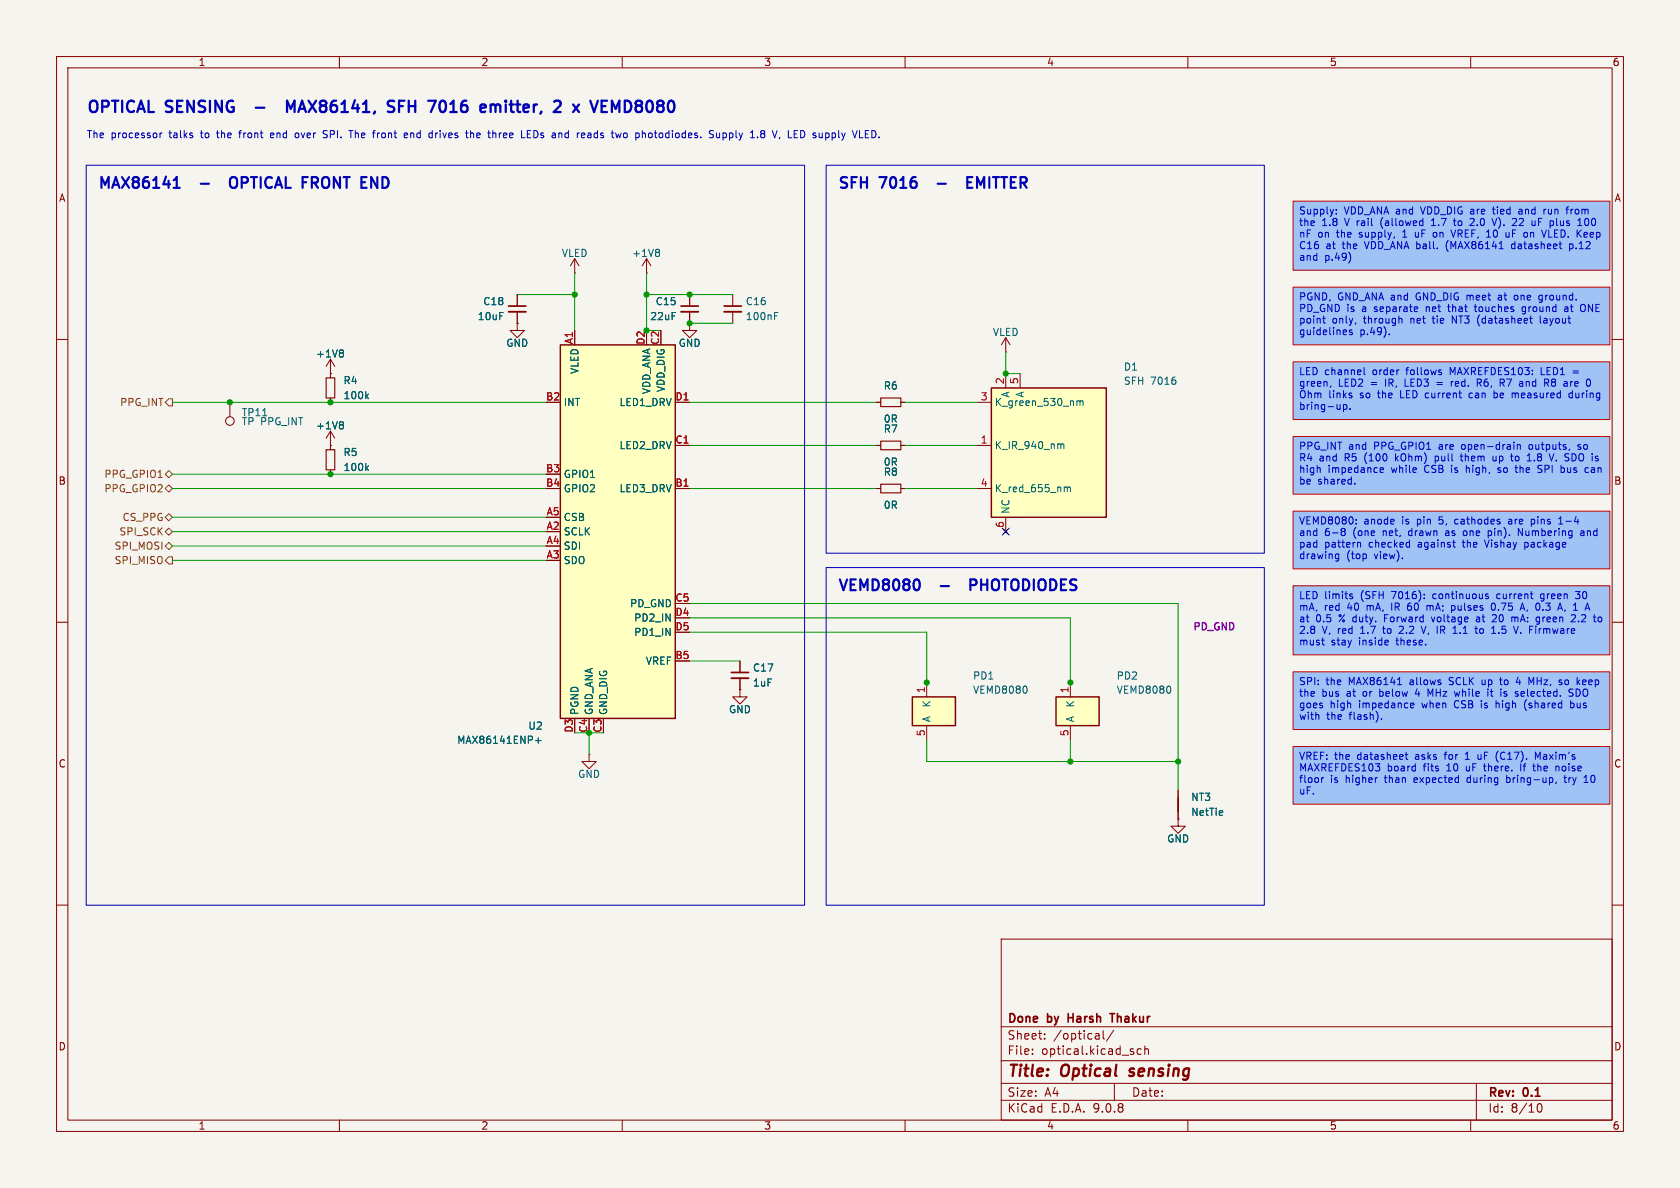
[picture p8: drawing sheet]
(kicad_sch
 (version 20250114)
 (generator "eeschema")
 (generator_version "9.0")
 (paper "A4")
 (title_block (title "Optical sensing") (rev "0.1") (company "Done by Harsh Thakur"))
 (lib_symbols
  (symbol "Connector:TestPoint"
  (pin_numbers (hide yes))
  (pin_names
   (offset 0.762) (hide yes))
  (exclude_from_sim no)
  (in_bom yes)
  (on_board yes)
  (property "Reference" "TP" (at 0 6.858 0) (effects (font (size 1.27 1.27))))
  (property "Value" "TestPoint" (at 0 5.08 0) (effects (font (size 1.27 1.27))))
  (property "Footprint" "" (at 5.08 0 0) (effects (font (size 1.27 1.27)) (hide yes)))
  (property "Datasheet" "~" (at 5.08 0 0) (effects (font (size 1.27 1.27)) (hide yes)))
  (property "Description" "test point" (at 0 0 0) (effects (font (size 1.27 1.27)) (hide yes)))
  (symbol "TestPoint_0_1"
   (circle (center 0 3.302) (radius 0.762) (stroke (width 0) (type default)) (fill (type none))))
  (symbol "TestPoint_1_1"
   (pin passive line (at 0 0 90) (length 2.54) (name "1" (effects (font (size 1.27 1.27)))) (number "1" (effects (font (size 1.27 1.27))))))
  (embedded_fonts no))
  (symbol "Device:C_Small"
  (pin_numbers (hide yes))
  (pin_names
   (offset 0.254) (hide yes))
  (exclude_from_sim no)
  (in_bom yes)
  (on_board yes)
  (property "Reference" "C" (at 0.254 1.778 0) (effects (font (size 1.27 1.27)) (justify left)))
  (property "Value" "C_Small" (at 0.254 -2.032 0) (effects (font (size 1.27 1.27)) (justify left)))
  (property "Footprint" "" (at 0 0 0) (effects (font (size 1.27 1.27)) (hide yes)))
  (property "Datasheet" "~" (at 0 0 0) (effects (font (size 1.27 1.27)) (hide yes)))
  (property "Description" "Unpolarized capacitor, small symbol" (at 0 0 0) (effects (font (size 1.27 1.27)) (hide yes)))
  (symbol "C_Small_0_1"
   (polyline (pts (xy -1.524 0.508) (xy 1.524 0.508)) (stroke (width 0.3048) (type default)) (fill (type none)))
   (polyline (pts (xy -1.524 -0.508) (xy 1.524 -0.508)) (stroke (width 0.3302) (type default)) (fill (type none))))
  (symbol "C_Small_1_1"
   (pin passive line (at 0 2.54 270) (length 2.032) (name "~" (effects (font (size 1.27 1.27)))) (number "1" (effects (font (size 1.27 1.27)))))
   (pin passive line (at 0 -2.54 90) (length 2.032) (name "~" (effects (font (size 1.27 1.27)))) (number "2" (effects (font (size 1.27 1.27))))))
  (embedded_fonts no))
  (symbol "Device:NetTie_2"
  (pin_numbers (hide yes))
  (pin_names
   (offset 0) (hide yes))
  (exclude_from_sim no)
  (in_bom no)
  (on_board yes)
  (property "Reference" "NT" (at 0 1.27 0) (effects (font (size 1.27 1.27))))
  (property "Value" "NetTie_2" (at 0 -1.27 0) (effects (font (size 1.27 1.27))))
  (property "Footprint" "" (at 0 0 0) (effects (font (size 1.27 1.27)) (hide yes)))
  (property "Datasheet" "~" (at 0 0 0) (effects (font (size 1.27 1.27)) (hide yes)))
  (property "Description" "Net tie, 2 pins" (at 0 0 0) (effects (font (size 1.27 1.27)) (hide yes)))
  (symbol "NetTie_2_0_1"
   (polyline (pts (xy -1.27 0) (xy 1.27 0)) (stroke (width 0.254) (type default)) (fill (type none))))
  (symbol "NetTie_2_1_1"
   (pin passive line (at -2.54 0 0) (length 2.54) (name "1" (effects (font (size 1.27 1.27)))) (number "1" (effects (font (size 1.27 1.27)))))
   (pin passive line (at 2.54 0 180) (length 2.54) (name "2" (effects (font (size 1.27 1.27)))) (number "2" (effects (font (size 1.27 1.27))))))
  (embedded_fonts no))
  (symbol "Device:R_Small"
  (pin_numbers (hide yes))
  (pin_names
   (offset 0.254) (hide yes))
  (exclude_from_sim no)
  (in_bom yes)
  (on_board yes)
  (property "Reference" "R" (at 0 0 90) (effects (font (size 1.016 1.016))))
  (property "Value" "R_Small" (at 1.778 0 90) (effects (font (size 1.27 1.27))))
  (property "Footprint" "" (at 0 0 0) (effects (font (size 1.27 1.27)) (hide yes)))
  (property "Datasheet" "~" (at 0 0 0) (effects (font (size 1.27 1.27)) (hide yes)))
  (property "Description" "Resistor, small symbol" (at 0 0 0) (effects (font (size 1.27 1.27)) (hide yes)))
  (symbol "R_Small_0_1"
   (rectangle (start -0.762 1.778) (end 0.762 -1.778) (stroke (width 0.2032) (type default)) (fill (type none))))
  (symbol "R_Small_1_1"
   (pin passive line (at 0 2.54 270) (length 0.762) (name "~" (effects (font (size 1.27 1.27)))) (number "1" (effects (font (size 1.27 1.27)))))
   (pin passive line (at 0 -2.54 90) (length 0.762) (name "~" (effects (font (size 1.27 1.27)))) (number "2" (effects (font (size 1.27 1.27))))))
  (embedded_fonts no))
  (symbol "power:+1V8"
  (power)
  (pin_numbers (hide yes))
  (pin_names
   (offset 0) (hide yes))
  (exclude_from_sim no)
  (in_bom yes)
  (on_board yes)
  (property "Reference" "#PWR" (at 0 -3.81 0) (effects (font (size 1.27 1.27)) (hide yes)))
  (property "Value" "+1V8" (at 0 3.556 0) (effects (font (size 1.27 1.27))))
  (property "Footprint" "" (at 0 0 0) (effects (font (size 1.27 1.27)) (hide yes)))
  (property "Datasheet" "" (at 0 0 0) (effects (font (size 1.27 1.27)) (hide yes)))
  (property "Description" "Power symbol creates a global label with name \"+1V8\"" (at 0 0 0) (effects (font (size 1.27 1.27)) (hide yes)))
  (symbol "+1V8_0_1"
   (polyline (pts (xy -0.762 1.27) (xy 0 2.54)) (stroke (width 0) (type default)) (fill (type none)))
   (polyline (pts (xy 0 2.54) (xy 0.762 1.27)) (stroke (width 0) (type default)) (fill (type none)))
   (polyline (pts (xy 0 0) (xy 0 2.54)) (stroke (width 0) (type default)) (fill (type none))))
  (symbol "+1V8_1_1"
   (pin power_in line (at 0 0 90) (length 0) (name "~" (effects (font (size 1.27 1.27)))) (number "1" (effects (font (size 1.27 1.27))))))
  (embedded_fonts no))
  (symbol "power:+3V3"
  (power)
  (pin_numbers (hide yes))
  (pin_names
   (offset 0) (hide yes))
  (exclude_from_sim no)
  (in_bom yes)
  (on_board yes)
  (property "Reference" "#PWR" (at 0 -3.81 0) (effects (font (size 1.27 1.27)) (hide yes)))
  (property "Value" "+3V3" (at 0 3.556 0) (effects (font (size 1.27 1.27))))
  (property "Footprint" "" (at 0 0 0) (effects (font (size 1.27 1.27)) (hide yes)))
  (property "Datasheet" "" (at 0 0 0) (effects (font (size 1.27 1.27)) (hide yes)))
  (property "Description" "Power symbol creates a global label with name \"+3V3\"" (at 0 0 0) (effects (font (size 1.27 1.27)) (hide yes)))
  (symbol "+3V3_0_1"
   (polyline (pts (xy -0.762 1.27) (xy 0 2.54)) (stroke (width 0) (type default)) (fill (type none)))
   (polyline (pts (xy 0 2.54) (xy 0.762 1.27)) (stroke (width 0) (type default)) (fill (type none)))
   (polyline (pts (xy 0 0) (xy 0 2.54)) (stroke (width 0) (type default)) (fill (type none))))
  (symbol "+3V3_1_1"
   (pin power_in line (at 0 0 90) (length 0) (name "~" (effects (font (size 1.27 1.27)))) (number "1" (effects (font (size 1.27 1.27))))))
  (embedded_fonts no))
  (symbol "power:GND"
  (power)
  (pin_numbers (hide yes))
  (pin_names
   (offset 0) (hide yes))
  (exclude_from_sim no)
  (in_bom yes)
  (on_board yes)
  (property "Reference" "#PWR" (at 0 -6.35 0) (effects (font (size 1.27 1.27)) (hide yes)))
  (property "Value" "GND" (at 0 -3.81 0) (effects (font (size 1.27 1.27))))
  (property "Footprint" "" (at 0 0 0) (effects (font (size 1.27 1.27)) (hide yes)))
  (property "Datasheet" "" (at 0 0 0) (effects (font (size 1.27 1.27)) (hide yes)))
  (property "Description" "Power symbol creates a global label with name \"GND\" , ground" (at 0 0 0) (effects (font (size 1.27 1.27)) (hide yes)))
  (symbol "GND_0_1"
   (polyline (pts (xy 0 0) (xy 0 -1.27) (xy 1.27 -1.27) (xy 0 -2.54) (xy -1.27 -1.27) (xy 0 -1.27)) (stroke (width 0) (type default)) (fill (type none))))
  (symbol "GND_1_1"
   (pin power_in line (at 0 0 270) (length 0) (name "~" (effects (font (size 1.27 1.27)))) (number "1" (effects (font (size 1.27 1.27))))))
  (embedded_fonts no))
  (symbol "smartwatch:MAX86141"
  (exclude_from_sim no)
  (in_bom yes)
  (on_board yes)
  (property "Reference" "U" (at 0 0 0) (effects (font (size 1.27 1.27))))
  (property "Value" "MAX86141" (at 0 -2.54 0) (effects (font (size 1.27 1.27))))
  (property "Footprint" "smartwatch:MAX86141_WLP-20_2.048x1.848mm_P0.4mm" (at 0 0 0) (effects (font (size 1.27 1.27)) (hide yes)))
  (property "Datasheet" "hardware/datasheets/MAX86141_rev5.pdf" (at 0 0 0) (effects (font (size 1.27 1.27)) (hide yes)))
  (property "Description" "ADI MAX86141 two-channel optical AFE, 20-bump WLP 5x4, 0.4 mm pitch. Rev 5 pin table." (at 0 0 0) (effects (font (size 1.27 1.27)) (hide yes)))
  (symbol "MAX86141_1_1"
   (rectangle (start -10.16 33.02) (end 10.16 -33.02) (stroke (width 0.254) (type default)) (fill (type background)))
   (pin open_collector line (at -12.70 22.86 0) (length 2.54) (name "INT" (effects (font (size 1.27 1.27)))) (number "B2" (effects (font (size 1.27 1.27)))))
   (pin bidirectional line (at -12.70 10.16 0) (length 2.54) (name "GPIO1" (effects (font (size 1.27 1.27)))) (number "B3" (effects (font (size 1.27 1.27)))))
   (pin bidirectional line (at -12.70 7.62 0) (length 2.54) (name "GPIO2" (effects (font (size 1.27 1.27)))) (number "B4" (effects (font (size 1.27 1.27)))))
   (pin input line (at -12.70 2.54 0) (length 2.54) (name "CSB" (effects (font (size 1.27 1.27)))) (number "A5" (effects (font (size 1.27 1.27)))))
   (pin input line (at -12.70 -0.00 0) (length 2.54) (name "SCLK" (effects (font (size 1.27 1.27)))) (number "A2" (effects (font (size 1.27 1.27)))))
   (pin input line (at -12.70 -2.54 0) (length 2.54) (name "SDI" (effects (font (size 1.27 1.27)))) (number "A4" (effects (font (size 1.27 1.27)))))
   (pin tri_state line (at -12.70 -5.08 0) (length 2.54) (name "SDO" (effects (font (size 1.27 1.27)))) (number "A3" (effects (font (size 1.27 1.27)))))
   (pin passive line (at 12.70 22.86 180) (length 2.54) (name "LED1_DRV" (effects (font (size 1.27 1.27)))) (number "D1" (effects (font (size 1.27 1.27)))))
   (pin passive line (at 12.70 15.24 180) (length 2.54) (name "LED2_DRV" (effects (font (size 1.27 1.27)))) (number "C1" (effects (font (size 1.27 1.27)))))
   (pin passive line (at 12.70 7.62 180) (length 2.54) (name "LED3_DRV" (effects (font (size 1.27 1.27)))) (number "B1" (effects (font (size 1.27 1.27)))))
   (pin passive line (at 12.70 -12.70 180) (length 2.54) (name "PD_GND" (effects (font (size 1.27 1.27)))) (number "C5" (effects (font (size 1.27 1.27)))))
   (pin passive line (at 12.70 -15.24 180) (length 2.54) (name "PD2_IN" (effects (font (size 1.27 1.27)))) (number "D4" (effects (font (size 1.27 1.27)))))
   (pin passive line (at 12.70 -17.78 180) (length 2.54) (name "PD1_IN" (effects (font (size 1.27 1.27)))) (number "D5" (effects (font (size 1.27 1.27)))))
   (pin passive line (at 12.70 -22.86 180) (length 2.54) (name "VREF" (effects (font (size 1.27 1.27)))) (number "B5" (effects (font (size 1.27 1.27)))))
   (pin power_in line (at -7.62 35.56 270) (length 2.54) (name "VLED" (effects (font (size 1.27 1.27)))) (number "A1" (effects (font (size 1.27 1.27)))))
   (pin power_in line (at 5.08 35.56 270) (length 2.54) (name "VDD_ANA" (effects (font (size 1.27 1.27)))) (number "D2" (effects (font (size 1.27 1.27)))))
   (pin power_in line (at 7.62 35.56 270) (length 2.54) (name "VDD_DIG" (effects (font (size 1.27 1.27)))) (number "C2" (effects (font (size 1.27 1.27)))))
   (pin power_in line (at -7.62 -35.56 90) (length 2.54) (name "PGND" (effects (font (size 1.27 1.27)))) (number "D3" (effects (font (size 1.27 1.27)))))
   (pin power_in line (at -5.08 -35.56 90) (length 2.54) (name "GND_ANA" (effects (font (size 1.27 1.27)))) (number "C4" (effects (font (size 1.27 1.27)))))
   (pin power_in line (at -2.54 -35.56 90) (length 2.54) (name "GND_DIG" (effects (font (size 1.27 1.27)))) (number "C3" (effects (font (size 1.27 1.27))))))
  (embedded_fonts no))

  (symbol "smartwatch:SFH7016"
  (exclude_from_sim no)
  (in_bom yes)
  (on_board yes)
  (property "Reference" "D" (at 0 0 0) (effects (font (size 1.27 1.27))))
  (property "Value" "SFH7016" (at 0 -2.54 0) (effects (font (size 1.27 1.27))))
  (property "Footprint" "smartwatch:SFH7016_1.85x1.65mm" (at 0 0 0) (effects (font (size 1.27 1.27)) (hide yes)))
  (property "Datasheet" "hardware/datasheets/SFH7016.pdf" (at 0 0 0) (effects (font (size 1.27 1.27)) (hide yes)))
  (property "Description" "ams OSRAM SFH 7016 green/red/IR emitter. Pin table p.14." (at 0 0 0) (effects (font (size 1.27 1.27)) (hide yes)))
  (symbol "SFH7016_1_1"
   (rectangle (start -10.16 11.43) (end 10.16 -11.43) (stroke (width 0.254) (type default)) (fill (type background)))
   (pin passive line (at -12.70 8.89 0) (length 2.54) (name "K green 530 nm" (effects (font (size 1.27 1.27)))) (number "3" (effects (font (size 1.27 1.27)))))
   (pin passive line (at -12.70 1.27 0) (length 2.54) (name "K IR 940 nm" (effects (font (size 1.27 1.27)))) (number "1" (effects (font (size 1.27 1.27)))))
   (pin passive line (at -12.70 -6.35 0) (length 2.54) (name "K red 655 nm" (effects (font (size 1.27 1.27)))) (number "4" (effects (font (size 1.27 1.27)))))
   (pin passive line (at -7.62 13.97 270) (length 2.54) (name "A" (effects (font (size 1.27 1.27)))) (number "2" (effects (font (size 1.27 1.27)))))
   (pin passive line (at -5.08 13.97 270) (length 2.54) (name "A" (effects (font (size 1.27 1.27)))) (number "5" (effects (font (size 1.27 1.27)))))
   (pin no_connect line (at -7.62 -13.97 90) (length 2.54) (name "NC" (effects (font (size 1.27 1.27)))) (number "6" (effects (font (size 1.27 1.27))))))
  (embedded_fonts no))

  (symbol "smartwatch:VEMD8080"
  (exclude_from_sim no)
  (in_bom yes)
  (on_board yes)
  (property "Reference" "PD" (at 0 0 0) (effects (font (size 1.27 1.27))))
  (property "Value" "VEMD8080" (at 0 -2.54 0) (effects (font (size 1.27 1.27))))
  (property "Footprint" "smartwatch:VEMD8080_4.8x2.5mm" (at 0 0 0) (effects (font (size 1.27 1.27)) (hide yes)))
  (property "Datasheet" "hardware/datasheets/VEMD8080.pdf" (at 0 0 0) (effects (font (size 1.27 1.27)) (hide yes)))
  (property "Description" "Vishay VEMD8080 PIN photodiode. Pin 5 anode; the seven cathode pads 1-4 and 6-8 are one net and are drawn as one pin." (at 0 0 0) (effects (font (size 1.27 1.27)) (hide yes)))
  (symbol "VEMD8080_1_1"
   (rectangle (start -3.81 2.54) (end 3.81 -2.54) (stroke (width 0.254) (type default)) (fill (type background)))
   (pin passive line (at -1.27 5.08 270) (length 2.54) (name "K" (effects (font (size 1.27 1.27)))) (number "1" (effects (font (size 1.27 1.27)))))
   (pin passive line (at -1.27 5.08 270) (length 2.54) (hide yes) (name "K" (effects (font (size 1.27 1.27)))) (number "2" (effects (font (size 1.27 1.27)))))
   (pin passive line (at -1.27 5.08 270) (length 2.54) (hide yes) (name "K" (effects (font (size 1.27 1.27)))) (number "3" (effects (font (size 1.27 1.27)))))
   (pin passive line (at -1.27 5.08 270) (length 2.54) (hide yes) (name "K" (effects (font (size 1.27 1.27)))) (number "4" (effects (font (size 1.27 1.27)))))
   (pin passive line (at -1.27 5.08 270) (length 2.54) (hide yes) (name "K" (effects (font (size 1.27 1.27)))) (number "6" (effects (font (size 1.27 1.27)))))
   (pin passive line (at -1.27 5.08 270) (length 2.54) (hide yes) (name "K" (effects (font (size 1.27 1.27)))) (number "7" (effects (font (size 1.27 1.27)))))
   (pin passive line (at -1.27 5.08 270) (length 2.54) (hide yes) (name "K" (effects (font (size 1.27 1.27)))) (number "8" (effects (font (size 1.27 1.27)))))
   (pin passive line (at -1.27 -5.08 90) (length 2.54) (name "A" (effects (font (size 1.27 1.27)))) (number "5" (effects (font (size 1.27 1.27))))))
  (embedded_fonts no)))
 (text "OPTICAL SENSING  -  MAX86141, SFH 7016 emitter, 2 x VEMD8080" (exclude_from_sim no) (at 15.24 20.32 0) (effects (font (size 2.0 2.0) bold (color 0 0 180 1)) (justify left bottom)))
 (text "The processor talks to the front end over SPI. The front end drives the three LEDs and reads two photodiodes. Supply 1.8 V, LED supply VLED." (exclude_from_sim no) (at 15.24 24.765 0) (effects (font (size 1.27 1.27) (color 0 0 180 1)) (justify left bottom)))
 (symbol (lib_id "smartwatch:MAX86141") (at 109.22 93.98 0) (unit 1) (exclude_from_sim no) (in_bom yes) (on_board yes) (dnp no)
  (property "Reference" "U2" (at 96.06 127.6 0) (effects (font (size 1.27 1.27)) (justify right top)))
  (property "Value" "MAX86141ENP+" (at 96.06 130.1 0) (effects (font (size 1.27 1.27)) (justify right top)))
  (property "Footprint" "smartwatch:MAX86141_WLP-20_2.048x1.848mm_P0.4mm" (at 109.22 93.98 0) (effects (font (size 1.27 1.27)) (hide yes)))
  (property "Datasheet" "hardware/datasheets/MAX86141_rev5.pdf" (at 109.22 93.98 0) (effects (font (size 1.27 1.27)) (hide yes)))
  (pin "A1")
  (pin "A2")
  (pin "A3")
  (pin "A4")
  (pin "A5")
  (pin "B1")
  (pin "B2")
  (pin "B3")
  (pin "B4")
  (pin "B5")
  (pin "C1")
  (pin "C2")
  (pin "C3")
  (pin "C4")
  (pin "C5")
  (pin "D1")
  (pin "D2")
  (pin "D3")
  (pin "D4")
  (pin "D5"))
 (rectangle (start 15.24 29.21) (end 142.24 160.02) (stroke (width 0.1524) (type solid) (color 0 0 180 1)) (fill (type none)))
 (text "MAX86141  -  OPTICAL FRONT END" (exclude_from_sim no) (at 17.24 33.71 0) (effects (font (size 1.9 1.9) bold (color 0 0 180 1)) (justify left bottom)))
 (rectangle (start 146.05 29.21) (end 223.52 97.79) (stroke (width 0.1524) (type solid) (color 0 0 180 1)) (fill (type none)))
 (text "SFH 7016  -  EMITTER" (exclude_from_sim no) (at 148.05 33.71 0) (effects (font (size 1.9 1.9) bold (color 0 0 180 1)) (justify left bottom)))
 (rectangle (start 146.05 100.33) (end 223.52 160.02) (stroke (width 0.1524) (type solid) (color 0 0 180 1)) (fill (type none)))
 (text "VEMD8080  -  PHOTODIODES" (exclude_from_sim no) (at 148.05 104.83 0) (effects (font (size 1.9 1.9) bold (color 0 0 180 1)) (justify left bottom)))
 (symbol (lib_id "power:+3V3") (at 101.6 48.26 0) (unit 1) (exclude_from_sim no) (in_bom no) (on_board no) (dnp no)
  (property "Reference" "#PWR46" (at 101.6 48.26 0) (effects (font (size 1.27 1.27)) (hide yes)))
  (property "Value" "VLED" (at 101.6 44.76 0) (effects (font (size 1.27 1.27))))
  (property "Footprint" "" (at 101.6 48.26 0) (effects (font (size 1.27 1.27)) (hide yes)))
  (property "Datasheet" "" (at 101.6 48.26 0) (effects (font (size 1.27 1.27)) (hide yes)))
  (pin "1"))
 (symbol (lib_id "Device:C_Small") (at 91.44 54.61 0) (unit 1) (exclude_from_sim no) (in_bom yes) (on_board yes) (dnp no)
  (property "Reference" "C18" (at 89.24 54.01 0) (effects (font (size 1.27 1.27)) (justify right bottom)))
  (property "Value" "10uF" (at 89.24 55.21 0) (effects (font (size 1.27 1.27)) (justify right top)))
  (property "Footprint" "Capacitor_SMD:C_0603_1608Metric" (at 91.44 54.61 0) (effects (font (size 1.27 1.27)) (hide yes)))
  (property "Datasheet" "~" (at 91.44 54.61 0) (effects (font (size 1.27 1.27)) (hide yes)))
  (property "Spec" "10V X5R (VLED up to 5.5 V)" (at 91.44 54.61 0) (effects (font (size 1.27 1.27)) (hide yes)))
  (property "Source" "MAX86141 DS Rev 5 p.12" (at 91.44 54.61 0) (effects (font (size 1.27 1.27)) (hide yes)))
  (pin "1")
  (pin "2"))
 (symbol (lib_id "power:GND") (at 91.44 57.15 0) (unit 1) (exclude_from_sim no) (in_bom no) (on_board no) (dnp no)
  (property "Reference" "#PWR47" (at 91.44 57.15 0) (effects (font (size 1.27 1.27)) (hide yes)))
  (property "Value" "GND" (at 91.44 60.65 0) (effects (font (size 1.27 1.27))))
  (property "Footprint" "" (at 91.44 57.15 0) (effects (font (size 1.27 1.27)) (hide yes)))
  (property "Datasheet" "" (at 91.44 57.15 0) (effects (font (size 1.27 1.27)) (hide yes)))
  (pin "1"))
 (symbol (lib_id "power:+1V8") (at 114.3 48.26 0) (unit 1) (exclude_from_sim no) (in_bom no) (on_board no) (dnp no)
  (property "Reference" "#PWR48" (at 114.3 48.26 0) (effects (font (size 1.27 1.27)) (hide yes)))
  (property "Value" "+1V8" (at 114.3 44.76 0) (effects (font (size 1.27 1.27))))
  (property "Footprint" "" (at 114.3 48.26 0) (effects (font (size 1.27 1.27)) (hide yes)))
  (property "Datasheet" "" (at 114.3 48.26 0) (effects (font (size 1.27 1.27)) (hide yes)))
  (pin "1"))
 (symbol (lib_id "Device:C_Small") (at 121.92 54.61 0) (unit 1) (exclude_from_sim no) (in_bom yes) (on_board yes) (dnp no)
  (property "Reference" "C15" (at 119.72 54.01 0) (effects (font (size 1.27 1.27)) (justify right bottom)))
  (property "Value" "22uF" (at 119.72 55.21 0) (effects (font (size 1.27 1.27)) (justify right top)))
  (property "Footprint" "Capacitor_SMD:C_0402_1005Metric" (at 121.92 54.61 0) (effects (font (size 1.27 1.27)) (hide yes)))
  (property "Datasheet" "~" (at 121.92 54.61 0) (effects (font (size 1.27 1.27)) (hide yes)))
  (property "Spec" "6.3V or higher, effective ~10 uF" (at 121.92 54.61 0) (effects (font (size 1.27 1.27)) (hide yes)))
  (property "Source" "MAX86141 DS Rev 5 p.49" (at 121.92 54.61 0) (effects (font (size 1.27 1.27)) (hide yes)))
  (pin "1")
  (pin "2"))
 (symbol (lib_id "Device:C_Small") (at 129.54 54.61 0) (unit 1) (exclude_from_sim no) (in_bom yes) (on_board yes) (dnp no)
  (property "Reference" "C16" (at 131.74 54.01 0) (effects (font (size 1.27 1.27)) (justify left bottom)))
  (property "Value" "100nF" (at 131.74 55.21 0) (effects (font (size 1.27 1.27)) (justify left top)))
  (property "Footprint" "Capacitor_SMD:C_0201_0603Metric" (at 129.54 54.61 0) (effects (font (size 1.27 1.27)) (hide yes)))
  (property "Datasheet" "~" (at 129.54 54.61 0) (effects (font (size 1.27 1.27)) (hide yes)))
  (property "Spec" "at the VDD_ANA ball" (at 129.54 54.61 0) (effects (font (size 1.27 1.27)) (hide yes)))
  (property "Source" "MAX86141 DS Rev 5 p.12" (at 129.54 54.61 0) (effects (font (size 1.27 1.27)) (hide yes)))
  (pin "1")
  (pin "2"))
 (symbol (lib_id "power:GND") (at 121.92 57.15 0) (unit 1) (exclude_from_sim no) (in_bom no) (on_board no) (dnp no)
  (property "Reference" "#PWR49" (at 121.92 57.15 0) (effects (font (size 1.27 1.27)) (hide yes)))
  (property "Value" "GND" (at 121.92 60.65 0) (effects (font (size 1.27 1.27))))
  (property "Footprint" "" (at 121.92 57.15 0) (effects (font (size 1.27 1.27)) (hide yes)))
  (property "Datasheet" "" (at 121.92 57.15 0) (effects (font (size 1.27 1.27)) (hide yes)))
  (pin "1"))
 (symbol (lib_id "power:GND") (at 104.14 133.35 0) (unit 1) (exclude_from_sim no) (in_bom no) (on_board no) (dnp no)
  (property "Reference" "#PWR50" (at 104.14 133.35 0) (effects (font (size 1.27 1.27)) (hide yes)))
  (property "Value" "GND" (at 104.14 136.85 0) (effects (font (size 1.27 1.27))))
  (property "Footprint" "" (at 104.14 133.35 0) (effects (font (size 1.27 1.27)) (hide yes)))
  (property "Datasheet" "" (at 104.14 133.35 0) (effects (font (size 1.27 1.27)) (hide yes)))
  (pin "1"))
 (hierarchical_label "PPG_INT" (shape output) (at 30.48 71.12 180) (effects (font (size 1.27 1.27)) (justify right)))
 (symbol (lib_id "Device:R_Small") (at 58.42 68.58 0) (unit 1) (exclude_from_sim no) (in_bom yes) (on_board yes) (dnp no)
  (property "Reference" "R4" (at 60.62 67.98 0) (effects (font (size 1.27 1.27)) (justify left bottom)))
  (property "Value" "100k" (at 60.62 69.18 0) (effects (font (size 1.27 1.27)) (justify left top)))
  (property "Footprint" "Resistor_SMD:R_0201_0603Metric" (at 58.42 68.58 0) (effects (font (size 1.27 1.27)) (hide yes)))
  (property "Datasheet" "~" (at 58.42 68.58 0) (effects (font (size 1.27 1.27)) (hide yes)))
  (property "Spec" "pull-up" (at 58.42 68.58 0) (effects (font (size 1.27 1.27)) (hide yes)))
  (property "Source" "MAXREFDES103 R12" (at 58.42 68.58 0) (effects (font (size 1.27 1.27)) (hide yes)))
  (pin "1")
  (pin "2"))
 (symbol (lib_id "power:+1V8") (at 58.42 66.04 0) (unit 1) (exclude_from_sim no) (in_bom no) (on_board no) (dnp no)
  (property "Reference" "#PWR51" (at 58.42 66.04 0) (effects (font (size 1.27 1.27)) (hide yes)))
  (property "Value" "+1V8" (at 58.42 62.54 0) (effects (font (size 1.27 1.27))))
  (property "Footprint" "" (at 58.42 66.04 0) (effects (font (size 1.27 1.27)) (hide yes)))
  (property "Datasheet" "" (at 58.42 66.04 0) (effects (font (size 1.27 1.27)) (hide yes)))
  (pin "1"))
 (hierarchical_label "PPG_GPIO1" (shape bidirectional) (at 30.48 83.82 180) (effects (font (size 1.27 1.27)) (justify right)))
 (symbol (lib_id "Device:R_Small") (at 58.42 81.28 0) (unit 1) (exclude_from_sim no) (in_bom yes) (on_board yes) (dnp no)
  (property "Reference" "R5" (at 60.62 80.68 0) (effects (font (size 1.27 1.27)) (justify left bottom)))
  (property "Value" "100k" (at 60.62 81.88 0) (effects (font (size 1.27 1.27)) (justify left top)))
  (property "Footprint" "Resistor_SMD:R_0201_0603Metric" (at 58.42 81.28 0) (effects (font (size 1.27 1.27)) (hide yes)))
  (property "Datasheet" "~" (at 58.42 81.28 0) (effects (font (size 1.27 1.27)) (hide yes)))
  (property "Spec" "pull-up" (at 58.42 81.28 0) (effects (font (size 1.27 1.27)) (hide yes)))
  (property "Source" "MAXREFDES103 R23" (at 58.42 81.28 0) (effects (font (size 1.27 1.27)) (hide yes)))
  (pin "1")
  (pin "2"))
 (symbol (lib_id "power:+1V8") (at 58.42 78.74 0) (unit 1) (exclude_from_sim no) (in_bom no) (on_board no) (dnp no)
  (property "Reference" "#PWR52" (at 58.42 78.74 0) (effects (font (size 1.27 1.27)) (hide yes)))
  (property "Value" "+1V8" (at 58.42 75.24 0) (effects (font (size 1.27 1.27))))
  (property "Footprint" "" (at 58.42 78.74 0) (effects (font (size 1.27 1.27)) (hide yes)))
  (property "Datasheet" "" (at 58.42 78.74 0) (effects (font (size 1.27 1.27)) (hide yes)))
  (pin "1"))
 (hierarchical_label "PPG_GPIO2" (shape bidirectional) (at 30.48 86.36 180) (effects (font (size 1.27 1.27)) (justify right)))
 (hierarchical_label "CS_PPG" (shape bidirectional) (at 30.48 91.44 180) (effects (font (size 1.27 1.27)) (justify right)))
 (hierarchical_label "SPI_SCK" (shape bidirectional) (at 30.48 93.98 180) (effects (font (size 1.27 1.27)) (justify right)))
 (hierarchical_label "SPI_MOSI" (shape bidirectional) (at 30.48 96.52 180) (effects (font (size 1.27 1.27)) (justify right)))
 (hierarchical_label "SPI_MISO" (shape output) (at 30.48 99.06 180) (effects (font (size 1.27 1.27)) (justify right)))
 (symbol (lib_id "Connector:TestPoint") (at 40.64 71.12 180) (unit 1) (exclude_from_sim no) (in_bom yes) (on_board yes) (dnp no)
  (property "Reference" "TP11" (at 42.64 72.92 0) (effects (font (size 1.27 1.27)) (justify right)))
  (property "Value" "TP PPG_INT" (at 42.64 74.52 0) (effects (font (size 1.27 1.27)) (justify right)))
  (property "Footprint" "TestPoint:TestPoint_Pad_D1.0mm" (at 40.64 71.12 0) (effects (font (size 1.27 1.27)) (hide yes)))
  (property "Datasheet" "~" (at 40.64 71.12 0) (effects (font (size 1.27 1.27)) (hide yes)))
  (pin "1"))
 (symbol (lib_id "smartwatch:SFH7016") (at 185.42 80.01 0) (unit 1) (exclude_from_sim no) (in_bom yes) (on_board yes) (dnp no)
  (property "Reference" "D1" (at 198.58 65.58 0) (effects (font (size 1.27 1.27)) (justify left bottom)))
  (property "Value" "SFH 7016" (at 198.58 68.08 0) (effects (font (size 1.27 1.27)) (justify left bottom)))
  (property "Footprint" "smartwatch:SFH7016_1.85x1.65mm" (at 185.42 80.01 0) (effects (font (size 1.27 1.27)) (hide yes)))
  (property "Datasheet" "hardware/datasheets/SFH7016.pdf" (at 185.42 80.01 0) (effects (font (size 1.27 1.27)) (hide yes)))
  (pin "1")
  (pin "2")
  (pin "3")
  (pin "4")
  (pin "5")
  (pin "6"))
 (symbol (lib_id "Device:R_Small") (at 157.48 71.12 90) (unit 1) (exclude_from_sim no) (in_bom yes) (on_board yes) (dnp no)
  (property "Reference" "R6" (at 157.48 68.92 270) (effects (font (size 1.27 1.27)) (justify bottom)))
  (property "Value" "0R" (at 157.48 73.32 270) (effects (font (size 1.27 1.27)) (justify top)))
  (property "Footprint" "Resistor_SMD:R_0201_0603Metric" (at 157.48 71.12 0) (effects (font (size 1.27 1.27)) (hide yes)))
  (property "Datasheet" "~" (at 157.48 71.12 0) (effects (font (size 1.27 1.27)) (hide yes)))
  (property "Spec" "link" (at 157.48 71.12 0) (effects (font (size 1.27 1.27)) (hide yes)))
  (property "Source" "bring-up current measurement" (at 157.48 71.12 0) (effects (font (size 1.27 1.27)) (hide yes)))
  (pin "1")
  (pin "2"))
 (symbol (lib_id "Device:R_Small") (at 157.48 78.74 90) (unit 1) (exclude_from_sim no) (in_bom yes) (on_board yes) (dnp no)
  (property "Reference" "R7" (at 157.48 76.54 270) (effects (font (size 1.27 1.27)) (justify bottom)))
  (property "Value" "0R" (at 157.48 80.94 270) (effects (font (size 1.27 1.27)) (justify top)))
  (property "Footprint" "Resistor_SMD:R_0201_0603Metric" (at 157.48 78.74 0) (effects (font (size 1.27 1.27)) (hide yes)))
  (property "Datasheet" "~" (at 157.48 78.74 0) (effects (font (size 1.27 1.27)) (hide yes)))
  (property "Spec" "link" (at 157.48 78.74 0) (effects (font (size 1.27 1.27)) (hide yes)))
  (property "Source" "bring-up current measurement" (at 157.48 78.74 0) (effects (font (size 1.27 1.27)) (hide yes)))
  (pin "1")
  (pin "2"))
 (symbol (lib_id "Device:R_Small") (at 157.48 86.36 90) (unit 1) (exclude_from_sim no) (in_bom yes) (on_board yes) (dnp no)
  (property "Reference" "R8" (at 157.48 84.16 270) (effects (font (size 1.27 1.27)) (justify bottom)))
  (property "Value" "0R" (at 157.48 88.56 270) (effects (font (size 1.27 1.27)) (justify top)))
  (property "Footprint" "Resistor_SMD:R_0201_0603Metric" (at 157.48 86.36 0) (effects (font (size 1.27 1.27)) (hide yes)))
  (property "Datasheet" "~" (at 157.48 86.36 0) (effects (font (size 1.27 1.27)) (hide yes)))
  (property "Spec" "link" (at 157.48 86.36 0) (effects (font (size 1.27 1.27)) (hide yes)))
  (property "Source" "bring-up current measurement" (at 157.48 86.36 0) (effects (font (size 1.27 1.27)) (hide yes)))
  (pin "1")
  (pin "2"))
 (symbol (lib_id "power:+3V3") (at 177.8 62.23 0) (unit 1) (exclude_from_sim no) (in_bom no) (on_board no) (dnp no)
  (property "Reference" "#PWR53" (at 177.8 62.23 0) (effects (font (size 1.27 1.27)) (hide yes)))
  (property "Value" "VLED" (at 177.8 58.73 0) (effects (font (size 1.27 1.27))))
  (property "Footprint" "" (at 177.8 62.23 0) (effects (font (size 1.27 1.27)) (hide yes)))
  (property "Datasheet" "" (at 177.8 62.23 0) (effects (font (size 1.27 1.27)) (hide yes)))
  (pin "1"))
 (no_connect (at 177.8 93.98))
 (symbol (lib_id "smartwatch:VEMD8080") (at 165.1 125.73 0) (unit 1) (exclude_from_sim no) (in_bom yes) (on_board yes) (dnp no)
  (property "Reference" "PD1" (at 171.91 120.19 0) (effects (font (size 1.27 1.27)) (justify left bottom)))
  (property "Value" "VEMD8080" (at 171.91 122.69 0) (effects (font (size 1.27 1.27)) (justify left bottom)))
  (property "Footprint" "smartwatch:VEMD8080_4.8x2.5mm" (at 165.1 125.73 0) (effects (font (size 1.27 1.27)) (hide yes)))
  (property "Datasheet" "hardware/datasheets/VEMD8080.pdf" (at 165.1 125.73 0) (effects (font (size 1.27 1.27)) (hide yes)))
  (pin "1")
  (pin "2")
  (pin "3")
  (pin "4")
  (pin "5")
  (pin "6")
  (pin "7")
  (pin "8"))
 (symbol (lib_id "smartwatch:VEMD8080") (at 190.5 125.73 0) (unit 1) (exclude_from_sim no) (in_bom yes) (on_board yes) (dnp no)
  (property "Reference" "PD2" (at 197.31 120.19 0) (effects (font (size 1.27 1.27)) (justify left bottom)))
  (property "Value" "VEMD8080" (at 197.31 122.69 0) (effects (font (size 1.27 1.27)) (justify left bottom)))
  (property "Footprint" "smartwatch:VEMD8080_4.8x2.5mm" (at 190.5 125.73 0) (effects (font (size 1.27 1.27)) (hide yes)))
  (property "Datasheet" "hardware/datasheets/VEMD8080.pdf" (at 190.5 125.73 0) (effects (font (size 1.27 1.27)) (hide yes)))
  (pin "1")
  (pin "2")
  (pin "3")
  (pin "4")
  (pin "5")
  (pin "6")
  (pin "7")
  (pin "8"))
 (symbol (lib_id "Device:NetTie_2") (at 208.28 142.24 90) (unit 1) (exclude_from_sim no) (in_bom yes) (on_board yes) (dnp no)
  (property "Reference" "NT3" (at 210.48 141.64 270) (effects (font (size 1.27 1.27)) (justify left bottom)))
  (property "Value" "NetTie" (at 210.48 142.84 270) (effects (font (size 1.27 1.27)) (justify left top)))
  (property "Footprint" "NetTie:NetTie-2_SMD_Pad0.5mm" (at 208.28 142.24 0) (effects (font (size 1.27 1.27)) (hide yes)))
  (property "Datasheet" "~" (at 208.28 142.24 0) (effects (font (size 1.27 1.27)) (hide yes)))
  (property "Source" "MAX86141 DS Rev 5 layout guidelines p.49: PD_GND to ground at one point" (at 208.28 142.24 0) (effects (font (size 1.27 1.27)) (hide yes)))
  (pin "1")
  (pin "2"))
 (symbol (lib_id "power:GND") (at 208.28 144.78 0) (unit 1) (exclude_from_sim no) (in_bom no) (on_board no) (dnp no)
  (property "Reference" "#PWR54" (at 208.28 144.78 0) (effects (font (size 1.27 1.27)) (hide yes)))
  (property "Value" "GND" (at 208.28 148.28 0) (effects (font (size 1.27 1.27))))
  (property "Footprint" "" (at 208.28 144.78 0) (effects (font (size 1.27 1.27)) (hide yes)))
  (property "Datasheet" "" (at 208.28 144.78 0) (effects (font (size 1.27 1.27)) (hide yes)))
  (pin "1"))
 (text "PD_GND" (exclude_from_sim no) (at 210.82 111.76 0) (effects (font (size 1.27 1.27) bold (color 140 0 190 1)) (justify left bottom)))
 (symbol (lib_id "Device:C_Small") (at 130.81 119.38 0) (unit 1) (exclude_from_sim no) (in_bom yes) (on_board yes) (dnp no)
  (property "Reference" "C17" (at 133.01 118.78 0) (effects (font (size 1.27 1.27)) (justify left bottom)))
  (property "Value" "1uF" (at 133.01 119.98 0) (effects (font (size 1.27 1.27)) (justify left top)))
  (property "Footprint" "Capacitor_SMD:C_0201_0603Metric" (at 130.81 119.38 0) (effects (font (size 1.27 1.27)) (hide yes)))
  (property "Datasheet" "~" (at 130.81 119.38 0) (effects (font (size 1.27 1.27)) (hide yes)))
  (property "Spec" "6.3V (VREF is 1.21 V)" (at 130.81 119.38 0) (effects (font (size 1.27 1.27)) (hide yes)))
  (property "Source" "MAX86141 DS Rev 5 p.12" (at 130.81 119.38 0) (effects (font (size 1.27 1.27)) (hide yes)))
  (pin "1")
  (pin "2"))
 (symbol (lib_id "power:GND") (at 130.81 121.92 0) (unit 1) (exclude_from_sim no) (in_bom no) (on_board no) (dnp no)
  (property "Reference" "#PWR55" (at 130.81 121.92 0) (effects (font (size 1.27 1.27)) (hide yes)))
  (property "Value" "GND" (at 130.81 125.42 0) (effects (font (size 1.27 1.27))))
  (property "Footprint" "" (at 130.81 121.92 0) (effects (font (size 1.27 1.27)) (hide yes)))
  (property "Datasheet" "" (at 130.81 121.92 0) (effects (font (size 1.27 1.27)) (hide yes)))
  (pin "1"))
 (text_box "Supply: VDD_ANA and VDD_DIG are tied and run from the 1.8 V rail (allowed 1.7 to 2.0 V). 22 uF plus 100 nF on the supply, 1 uF on VREF, 10 uF on VLED. Keep C16 at the VDD_ANA ball. (MAX86141 datasheet p.12 and p.49)" (exclude_from_sim no) (at 228.6 35.56 0) (size 56 12.2) (margins 0.9525 0.9525 0.9525 0.9525) (stroke (width 0.1524) (type solid) (color 200 0 0 1)) (fill (type color) (color 160 195 245 1)) (effects (font (size 1.27 1.27)) (justify left top)))
 (text_box "PGND, GND_ANA and GND_DIG meet at one ground. PD_GND is a separate net that touches ground at ONE point only, through net tie NT3 (datasheet layout guidelines p.49)." (exclude_from_sim no) (at 228.6 50.76 0) (size 56 10.2) (margins 0.9525 0.9525 0.9525 0.9525) (stroke (width 0.1524) (type solid) (color 200 0 0 1)) (fill (type color) (color 160 195 245 1)) (effects (font (size 1.27 1.27)) (justify left top)))
 (text_box "LED channel order follows MAXREFDES103: LED1 = green, LED2 = IR, LED3 = red. R6, R7 and R8 are 0 Ohm links so the LED current can be measured during bring-up." (exclude_from_sim no) (at 228.6 63.96 0) (size 56 10.2) (margins 0.9525 0.9525 0.9525 0.9525) (stroke (width 0.1524) (type solid) (color 200 0 0 1)) (fill (type color) (color 160 195 245 1)) (effects (font (size 1.27 1.27)) (justify left top)))
 (text_box "PPG_INT and PPG_GPIO1 are open-drain outputs, so R4 and R5 (100 kOhm) pull them up to 1.8 V. SDO is high impedance while CSB is high, so the SPI bus can be shared." (exclude_from_sim no) (at 228.6 77.16 0) (size 56 10.2) (margins 0.9525 0.9525 0.9525 0.9525) (stroke (width 0.1524) (type solid) (color 200 0 0 1)) (fill (type color) (color 160 195 245 1)) (effects (font (size 1.27 1.27)) (justify left top)))
 (text_box "VEMD8080: anode is pin 5, cathodes are pins 1-4 and 6-8 (one net, drawn as one pin). Numbering and pad pattern checked against the Vishay package drawing (top view)." (exclude_from_sim no) (at 228.6 90.36 0) (size 56 10.2) (margins 0.9525 0.9525 0.9525 0.9525) (stroke (width 0.1524) (type solid) (color 200 0 0 1)) (fill (type color) (color 160 195 245 1)) (effects (font (size 1.27 1.27)) (justify left top)))
 (text_box "LED limits (SFH 7016): continuous current green 30 mA, red 40 mA, IR 60 mA; pulses 0.75 A, 0.3 A, 1 A at 0.5 % duty. Forward voltage at 20 mA: green 2.2 to 2.8 V, red 1.7 to 2.2 V, IR 1.1 to 1.5 V. Firmware must stay inside these." (exclude_from_sim no) (at 228.6 103.56 0) (size 56 12.2) (margins 0.9525 0.9525 0.9525 0.9525) (stroke (width 0.1524) (type solid) (color 200 0 0 1)) (fill (type color) (color 160 195 245 1)) (effects (font (size 1.27 1.27)) (justify left top)))
 (text_box "SPI: the MAX86141 allows SCLK up to 4 MHz, so keep the bus at or below 4 MHz while it is selected. SDO goes high impedance when CSB is high (shared bus with the flash)." (exclude_from_sim no) (at 228.6 118.76 0) (size 56 10.2) (margins 0.9525 0.9525 0.9525 0.9525) (stroke (width 0.1524) (type solid) (color 200 0 0 1)) (fill (type color) (color 160 195 245 1)) (effects (font (size 1.27 1.27)) (justify left top)))
 (text_box "VREF: the datasheet asks for 1 uF (C17). Maxim's MAXREFDES103 board fits 10 uF there. If the noise floor is higher than expected during bring-up, try 10 uF." (exclude_from_sim no) (at 228.6 131.96 0) (size 56 10.2) (margins 0.9525 0.9525 0.9525 0.9525) (stroke (width 0.1524) (type solid) (color 200 0 0 1)) (fill (type color) (color 160 195 245 1)) (effects (font (size 1.27 1.27)) (justify left top)))
 (wire (pts (xy 101.6 58.42) (xy 101.6 52.07)) (stroke (width 0) (type default)))
 (wire (pts (xy 101.6 52.07) (xy 101.6 48.26)) (stroke (width 0) (type default)))
 (wire (pts (xy 101.6 52.07) (xy 91.44 52.07)) (stroke (width 0) (type default)))
 (wire (pts (xy 114.3 58.42) (xy 116.84 58.42)) (stroke (width 0) (type default)))
 (wire (pts (xy 114.3 58.42) (xy 114.3 52.07)) (stroke (width 0) (type default)))
 (wire (pts (xy 114.3 52.07) (xy 114.3 48.26)) (stroke (width 0) (type default)))
 (wire (pts (xy 114.3 52.07) (xy 121.92 52.07)) (stroke (width 0) (type default)))
 (wire (pts (xy 121.92 52.07) (xy 129.54 52.07)) (stroke (width 0) (type default)))
 (wire (pts (xy 121.92 57.15) (xy 129.54 57.15)) (stroke (width 0) (type default)))
 (wire (pts (xy 101.6 129.54) (xy 104.14 129.54)) (stroke (width 0) (type default)))
 (wire (pts (xy 104.14 129.54) (xy 106.68 129.54)) (stroke (width 0) (type default)))
 (wire (pts (xy 104.14 129.54) (xy 104.14 133.35)) (stroke (width 0) (type default)))
 (wire (pts (xy 30.48 71.12) (xy 40.64 71.12)) (stroke (width 0) (type default)))
 (wire (pts (xy 40.64 71.12) (xy 58.42 71.12)) (stroke (width 0) (type default)))
 (wire (pts (xy 58.42 71.12) (xy 96.52 71.12)) (stroke (width 0) (type default)))
 (wire (pts (xy 30.48 83.82) (xy 58.42 83.82)) (stroke (width 0) (type default)))
 (wire (pts (xy 58.42 83.82) (xy 96.52 83.82)) (stroke (width 0) (type default)))
 (wire (pts (xy 30.48 86.36) (xy 96.52 86.36)) (stroke (width 0) (type default)))
 (wire (pts (xy 30.48 91.44) (xy 96.52 91.44)) (stroke (width 0) (type default)))
 (wire (pts (xy 30.48 93.98) (xy 96.52 93.98)) (stroke (width 0) (type default)))
 (wire (pts (xy 30.48 96.52) (xy 96.52 96.52)) (stroke (width 0) (type default)))
 (wire (pts (xy 30.48 99.06) (xy 96.52 99.06)) (stroke (width 0) (type default)))
 (wire (pts (xy 121.92 71.12) (xy 154.94 71.12)) (stroke (width 0) (type default)))
 (wire (pts (xy 160.02 71.12) (xy 172.72 71.12)) (stroke (width 0) (type default)))
 (wire (pts (xy 121.92 78.74) (xy 154.94 78.74)) (stroke (width 0) (type default)))
 (wire (pts (xy 160.02 78.74) (xy 172.72 78.74)) (stroke (width 0) (type default)))
 (wire (pts (xy 121.92 86.36) (xy 154.94 86.36)) (stroke (width 0) (type default)))
 (wire (pts (xy 160.02 86.36) (xy 172.72 86.36)) (stroke (width 0) (type default)))
 (wire (pts (xy 177.8 66.04) (xy 180.34 66.04)) (stroke (width 0) (type default)))
 (wire (pts (xy 177.8 66.04) (xy 177.8 62.23)) (stroke (width 0) (type default)))
 (wire (pts (xy 121.92 111.76) (xy 163.83 111.76)) (stroke (width 0) (type default)))
 (wire (pts (xy 163.83 111.76) (xy 163.83 120.65)) (stroke (width 0) (type default)))
 (wire (pts (xy 121.92 109.22) (xy 189.23 109.22)) (stroke (width 0) (type default)))
 (wire (pts (xy 189.23 109.22) (xy 189.23 120.65)) (stroke (width 0) (type default)))
 (wire (pts (xy 121.92 106.68) (xy 208.28 106.68)) (stroke (width 0) (type default)))
 (wire (pts (xy 208.28 106.68) (xy 208.28 134.62)) (stroke (width 0) (type default)))
 (wire (pts (xy 208.28 134.62) (xy 189.23 134.62)) (stroke (width 0) (type default)))
 (wire (pts (xy 189.23 134.62) (xy 163.83 134.62)) (stroke (width 0) (type default)))
 (wire (pts (xy 163.83 134.62) (xy 163.83 130.81)) (stroke (width 0) (type default)))
 (wire (pts (xy 189.23 134.62) (xy 189.23 130.81)) (stroke (width 0) (type default)))
 (wire (pts (xy 208.28 134.62) (xy 208.28 139.7)) (stroke (width 0) (type default)))
 (wire (pts (xy 121.92 116.84) (xy 130.81 116.84)) (stroke (width 0) (type default)))
 (junction (at 40.64 71.12) (diameter 0) (color 0 0 0 0))
 (junction (at 58.42 71.12) (diameter 0) (color 0 0 0 0))
 (junction (at 58.42 83.82) (diameter 0) (color 0 0 0 0))
 (junction (at 101.6 52.07) (diameter 0) (color 0 0 0 0))
 (junction (at 104.14 129.54) (diameter 0) (color 0 0 0 0))
 (junction (at 114.3 52.07) (diameter 0) (color 0 0 0 0))
 (junction (at 114.3 58.42) (diameter 0) (color 0 0 0 0))
 (junction (at 121.92 52.07) (diameter 0) (color 0 0 0 0))
 (junction (at 121.92 57.15) (diameter 0) (color 0 0 0 0))
 (junction (at 163.83 120.65) (diameter 0) (color 0 0 0 0))
 (junction (at 177.8 66.04) (diameter 0) (color 0 0 0 0))
 (junction (at 189.23 120.65) (diameter 0) (color 0 0 0 0))
 (junction (at 189.23 134.62) (diameter 0) (color 0 0 0 0))
 (junction (at 208.28 134.62) (diameter 0) (color 0 0 0 0))
 (sheet_instances (path "" (page "1")))
 (embedded_fonts no))
